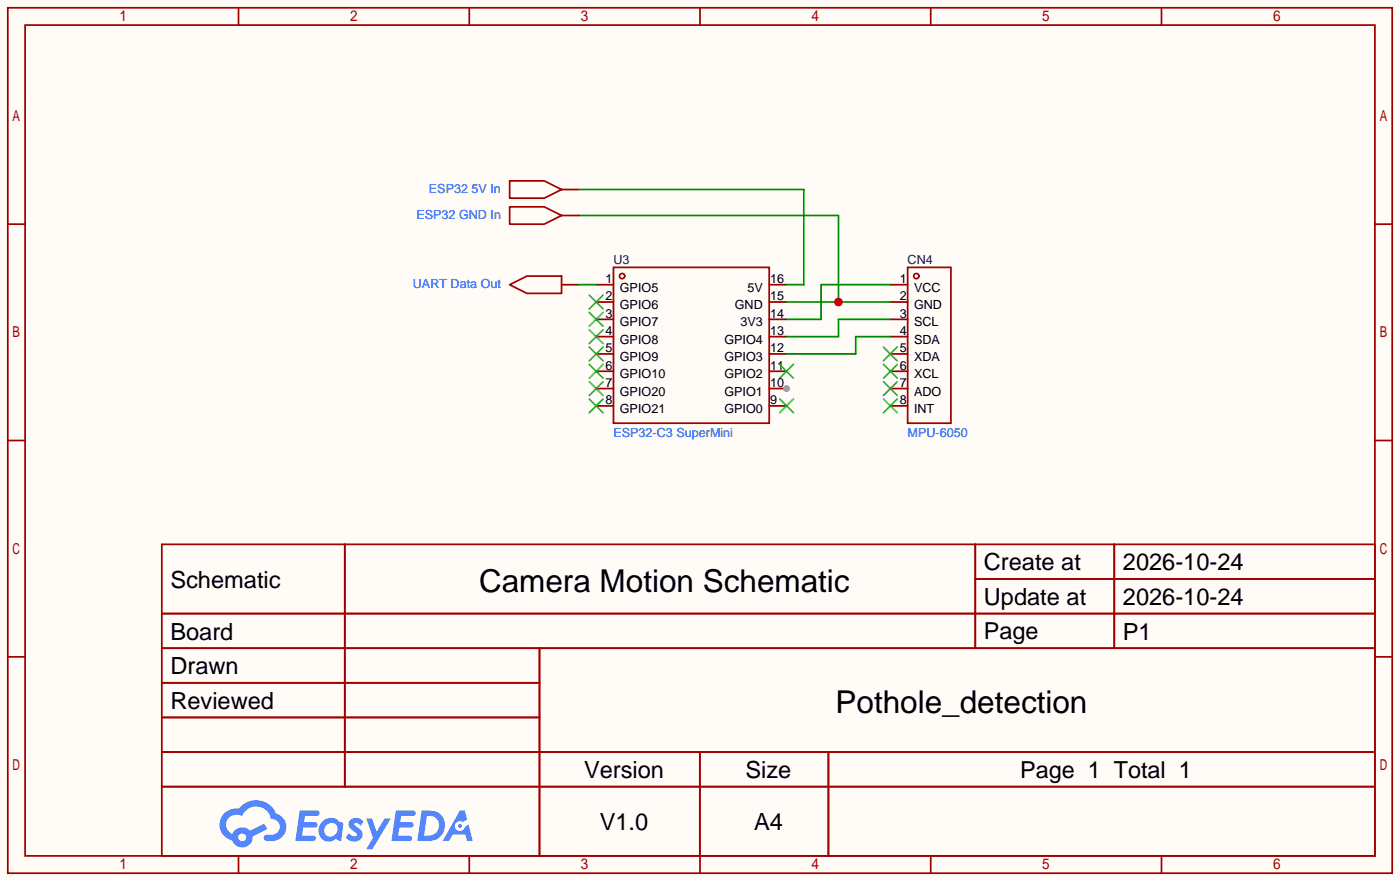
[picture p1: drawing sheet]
<svg xmlns="http://www.w3.org/2000/svg" width="205mm" height="129mm" viewBox="0 0 205 129" stroke-linecap="round" stroke-linejoin="round" font-family="sans-serif">
<path d="M0 0h205.5v129.3h-205.5z" fill="#fffcf7"/>
<g fill="none" stroke="#a10000" stroke-width=".25">
<path d="M1.1 1.1h203.2v127h-203.2zM3.7 3.7h198.1v121.9h-198.1zM35 1.1v2.6M68.9 1.1v2.6M102.7 1.1v2.6M136.6 1.1v2.6M170.5 1.1v2.6M1.1 32.9h2.6M201.8 32.9h2.5M1.1 64.6h2.6M23.7 79.9h178.1v45.7h-178.1zM50.6 79.9v35.5"/>
<path d="M143.1 79.9v15.2M163.5 79.9v15.2M201.8 64.6h2.5M1.1 96.4h2.6M23.7 90h178.1M23.7 95.1h178.1M79.2 95.1v30.5M143.1 85h58.7M201.8 96.4h2.5M23.7 100.2h55.5M23.7 110.4h178.1M23.7 105.3h55.5"/>
<path d="M23.7 115.4h178.1M102.7 110.4v15.2M121.6 110.4v15.2M35 125.6v2.5M68.9 125.6v2.5M102.7 125.6v2.5M136.6 125.6v2.5M170.5 125.6v2.5"/>
</g>
<g fill="#5487ff">
<path d="M51.5 120.3a1.3 1.3 0 0 1 1.8 .3l-.4 .6a.54 .54 0 0 0-.9-.2l.1 .1a2.32 2.32 0 0 1 1.1 1.4 1.36 1.36 0 0 1-1.1 1 1.36 1.36 0 0 1-1.4-.6l.6-.6a.7 .7 0 0 0 1.1 .3l-.1-.3a2.4 2.4 0 0 1-1.1-1.3l.1-.5z"/>
<path d="M53.8 120.1h.8l.7 2 1.2-2h.9l-2.7 4.5h-.9l.9-1.6z"/>
<path d="M44 118.9h1.6a1.31 1.31 0 0 1 1.3 .2 .4 .4 0 0 1-.4 .6h-1.7l-.2 1h1.7a.4 .4 0 0 1 .3 .4 .4 .4 0 0 1-.4 .3h-1.7l-.2 1.2h.9a1.23 1.23 0 0 1 1.1 .2 .39 .39 0 0 1-.3 .6h-2.7z"/>
<path d="M58.1 118.9h1.6a1.32 1.32 0 0 1 1.3 .2 .39 .39 0 0 1-.4 .6h-1.7l-.2 1h1.7a.4 .4 0 0 1 .3 .4 .4 .4 0 0 1-.4 .3h-1.7l-.2 1.2h.9a1.23 1.23 0 0 1 1.1 .2 .39 .39 0 0 1-.3 .6h-2.6z"/>
<path d="M67.5 118.9h.7l.4 1.4-.7 .3a.75 .75 0 0 0-1.1 .3 .75 .75 0 0 0 .5 1.1 .75 .75 0 0 0 1-.7l.5-.3 .6 2.4h-.9l-.2-.9h-1.9l-.5 .9h-.9z"/>
<path d="M61.9 118.9l-.7 4.5a6.3 6.3 0 0 0 2.9-.2 2.26 2.26 0 0 0 1.1-2.8 2.26 2.26 0 0 0-2.6-1.5zM62.7 119.7a1.47 1.47 0 0 1 1.7 1.3 1.47 1.47 0 0 1-1.5 1.6h-.7z"/>
<path d="M47.3 120.6a1.62 1.62 0 0 0-.4 2.1 1.62 1.62 0 0 0 2 .6l.4-.2 .4 .2 .4 .1 .3-2.5-.2-.2-.1-.1a.57 .57 0 0 1-.6-.3 1.73 1.73 0 0 0-2.2 .3zM47.9 121.1a.96 .96 0 0 1 1.5 0 .96 .96 0 0 1-.3 1.4 .95 .95 0 0 1-1.3 0 .95 .95 0 0 1 .1-1.4z"/>
<path d="M32.9 119.3a2.37 2.37 0 0 0 1.2 4.1 1.54 1.54 0 0 0 1.7 .9 1.54 1.54 0 0 0 1.3-1.6l2.1-1-.4-.8-2.1 1a1.57 1.57 0 0 0-2.6 .5 1.5 1.5 0 0 1-.7-2.1 1.5 1.5 0 0 1 2.1-.5 2.23 2.23 0 0 1 2.3-1.4 2.23 2.23 0 0 1 2 1.8 1.16 1.16 0 0 1 1.3 1.1 1.16 1.16 0 0 1-1.1 1.2h-.7a.47 .47 0 0 0-.6 .4 .47 .47 0 0 0 .4 .5 2.33 2.33 0 0 0 2.9-2.1 2.1 2.1 0 0 0-1.5-1.9 3.2 3.2 0 0 0-5.4-.7l-.4-.1a2.55 2.55 0 0 0-1.8 .7zM35 122.9a.58 .58 0 0 1 1.1 0 .58 .58 0 0 1-1.1 0z"/>
<circle cx="67.5" cy="121.2" r=".28"/>
</g>
<path d="M112.9 41.8h2.5M112.9 44.3h2.5M112.9 46.9h2.5M112.9 49.4h2.5M112.9 51.9h2.5M112.9 54.5h2.5M112.9 57h2.5" fill="none" stroke="#870000" stroke-width=".25"/>
<path d="M114.4 53.5l2.1 2M116.5 53.5l-2.1 2" fill="none" stroke="#3c3" stroke-width=".25"/>
<circle cx="115.4" cy="57" r=".51" fill="#999"/>
<g fill="none" stroke="#870000" stroke-width=".25">
<path d="M87.5 59.6h2.5M87.5 57h2.5M87.5 54.5h2.5M87.5 51.9h2.5M87.5 49.4h2.5M87.5 46.9h2.5M87.5 44.3h2.5M87.5 41.8h2.5M112.9 59.6h2.5M130.7 59.6h2.5M130.7 57h2.5M130.7 54.5h2.5"/>
<path d="M130.7 51.9h2.5M130.7 49.4h2.5M130.7 46.9h2.5M130.7 44.3h2.5M130.7 41.8h2.5"/>
</g>
<g fill="none" stroke="#3c3" stroke-width=".25">
<path d="M86.5 58.5l2 2.1M86.5 56l2 2M86.5 53.5l2 2M86.5 50.9l2 2.1M86.5 48.4l2 2M86.5 45.8l2 2.1M86.5 43.3l2 2M88.5 58.5l-2 2.1M88.5 56l-2 2M88.5 53.5l-2 2M88.5 50.9l-2 2.1M88.5 48.4l-2 2"/>
<path d="M88.5 45.8l-2 2.1M88.5 43.3l-2 2M114.4 58.5l2.1 2.1M116.5 58.5l-2.1 2.1M129.7 50.9l2 2.1M129.7 53.5l2 2M129.7 56l2 2M129.7 58.5l2 2.1M131.7 50.9l-2 2.1M131.7 53.5l-2 2M131.7 56l-2 2M131.7 58.5l-2 2.1"/>
</g>
<g fill="none" stroke="#a10000" stroke-width=".25">
<path d="M90 39.2h22.9v22.9h-22.9zM133.2 39.2h6.4v22.9h-6.4z"/>
<circle cx="91.3" cy="40.5" r=".38"/>
<circle cx="134.5" cy="40.5" r=".38"/>
</g>
<path d="M85 31.6h38.1v12.7M115.4 44.3h15.3M130.7 41.8h-10.2v5.1h-5.1" fill="none" stroke="#008700" stroke-width=".25"/>
<circle cx="123.1" cy="44.3" r=".63" fill="#c00"/>
<path d="M85 27.8h33v14h-2.6M85 41.8h2.5M130.7 46.9h-7.6v2.5h-7.7M130.7 49.4h-5.1v2.5h-10.2" fill="none" stroke="#008700" stroke-width=".25"/>
<path d="M82.4 27.8h2.6M82.4 31.6h2.6M82.4 41.8h2.6" fill="none" stroke="#870000" stroke-width=".25"/>
<path d="M74.8 26.5h5.1l2.5 1.3-2.5 1.3h-5.1zM74.8 30.4h5.1l2.5 1.2-2.5 1.3h-5.1zM74.8 41.8l2.5-1.3h5.1v2.6h-5.1z" fill="none" stroke="#a10000" stroke-width=".25"/>
<g font-size="4.6">
<text x="70.3" y="86.8">Camera Motion Schematic</text>
<text x="122.6" y="104.6">Pothole_detection</text>
</g>
<g font-size="3.5">
<text x="144.4" y="83.7">Create at</text>
<text x="164.8" y="83.7">2026-10-24</text>
<text x="25" y="86.2">Schematic</text>
<text x="144.4" y="88.8">Update at</text>
<text x="164.8" y="88.8">2026-10-24</text>
<text x="25" y="93.9">Board</text>
<text x="164.8" y="93.9">P1</text>
<text x="25" y="98.9">Drawn</text>
<text x="25" y="104">Reviewed</text>
<text x="85.7" y="114.2">Version</text>
<text x="109.4" y="114.2">Size</text>
<text x="88" y="121.8">V1.0</text>
<text x="110.7" y="121.8">A4</text>
</g>
<g font-size="3.4">
<text x="144.4" y="93.8">Page</text>
<text x="149.7" y="114.1">Page 1 Total 1</text>
</g>
<g font-size="1.8" fill="#00f">
<text x="63" y="28.4">ESP32 5V In</text>
<text x="61.1" y="32.2">ESP32 GND In</text>
<text x="60.6" y="42.3">UART Data Out</text>
<text x="90" y="64.2">ESP32-C3 SuperMini</text>
<text x="133.2" y="64.2">MPU-6050</text>
</g>
<g font-size="1.8">
<text x="88.9" y="41.6">1</text>
<text x="113" y="41.6">16</text>
<text x="132.1" y="41.6">1</text>
<text x="88.9" y="46.6">3</text>
<text x="88.9" y="44.1">2</text>
<text x="91" y="47.9">GPIO7</text>
<text x="91" y="45.4">GPIO6</text>
<text x="91" y="42.8">GPIO5</text>
<text x="107.9" y="45.4">GND</text>
<text x="108.7" y="47.9">3V3</text>
<text x="109.7" y="42.8">5V</text>
<text x="113" y="44.1">15</text>
<text x="113" y="46.6">14</text>
<text x="132.1" y="44.1">2</text>
<text x="132.1" y="46.6">3</text>
<text x="134.2" y="42.8">VCC</text>
<text x="134.2" y="45.4">GND</text>
<text x="134.2" y="47.9">SCL</text>
<text x="88.9" y="51.7">5</text>
<text x="88.9" y="49.2">4</text>
<text x="91" y="53">GPIO9</text>
<text x="91" y="50.4">GPIO8</text>
<text x="106.3" y="50.4">GPIO4</text>
<text x="106.3" y="53">GPIO3</text>
<text x="113" y="49.2">13</text>
<text x="113" y="51.7">12</text>
<text x="132.1" y="49.2">4</text>
<text x="132.1" y="51.7">5</text>
<text x="134.2" y="50.4">SDA</text>
<text x="134.2" y="53">XDA</text>
<text x="88.9" y="59.3">8</text>
<text x="88.9" y="56.8">7</text>
<text x="88.9" y="54.3">6</text>
<text x="91" y="58.1">GPIO20</text>
<text x="91" y="55.5">GPIO10</text>
<text x="106.3" y="55.5">GPIO2</text>
<text x="106.3" y="58.1">GPIO1</text>
<text x="113" y="54.3">11</text>
<text x="113" y="56.8">10</text>
<text x="113" y="59.3">9</text>
<text x="132.1" y="54.3">6</text>
<text x="132.1" y="56.8">7</text>
<text x="132.1" y="59.3">8</text>
<text x="134.2" y="55.5">XCL</text>
<text x="134.2" y="58.1">ADO</text>
<text x="91" y="60.6">GPIO21</text>
<text x="106.3" y="60.6">GPIO0</text>
<text x="134.2" y="60.6">INT</text>
</g>
<g font-size="1.8" fill="#000080">
<text x="90" y="38.8">U3</text>
<text x="133.2" y="38.8">CN4</text>
</g>
</svg>
